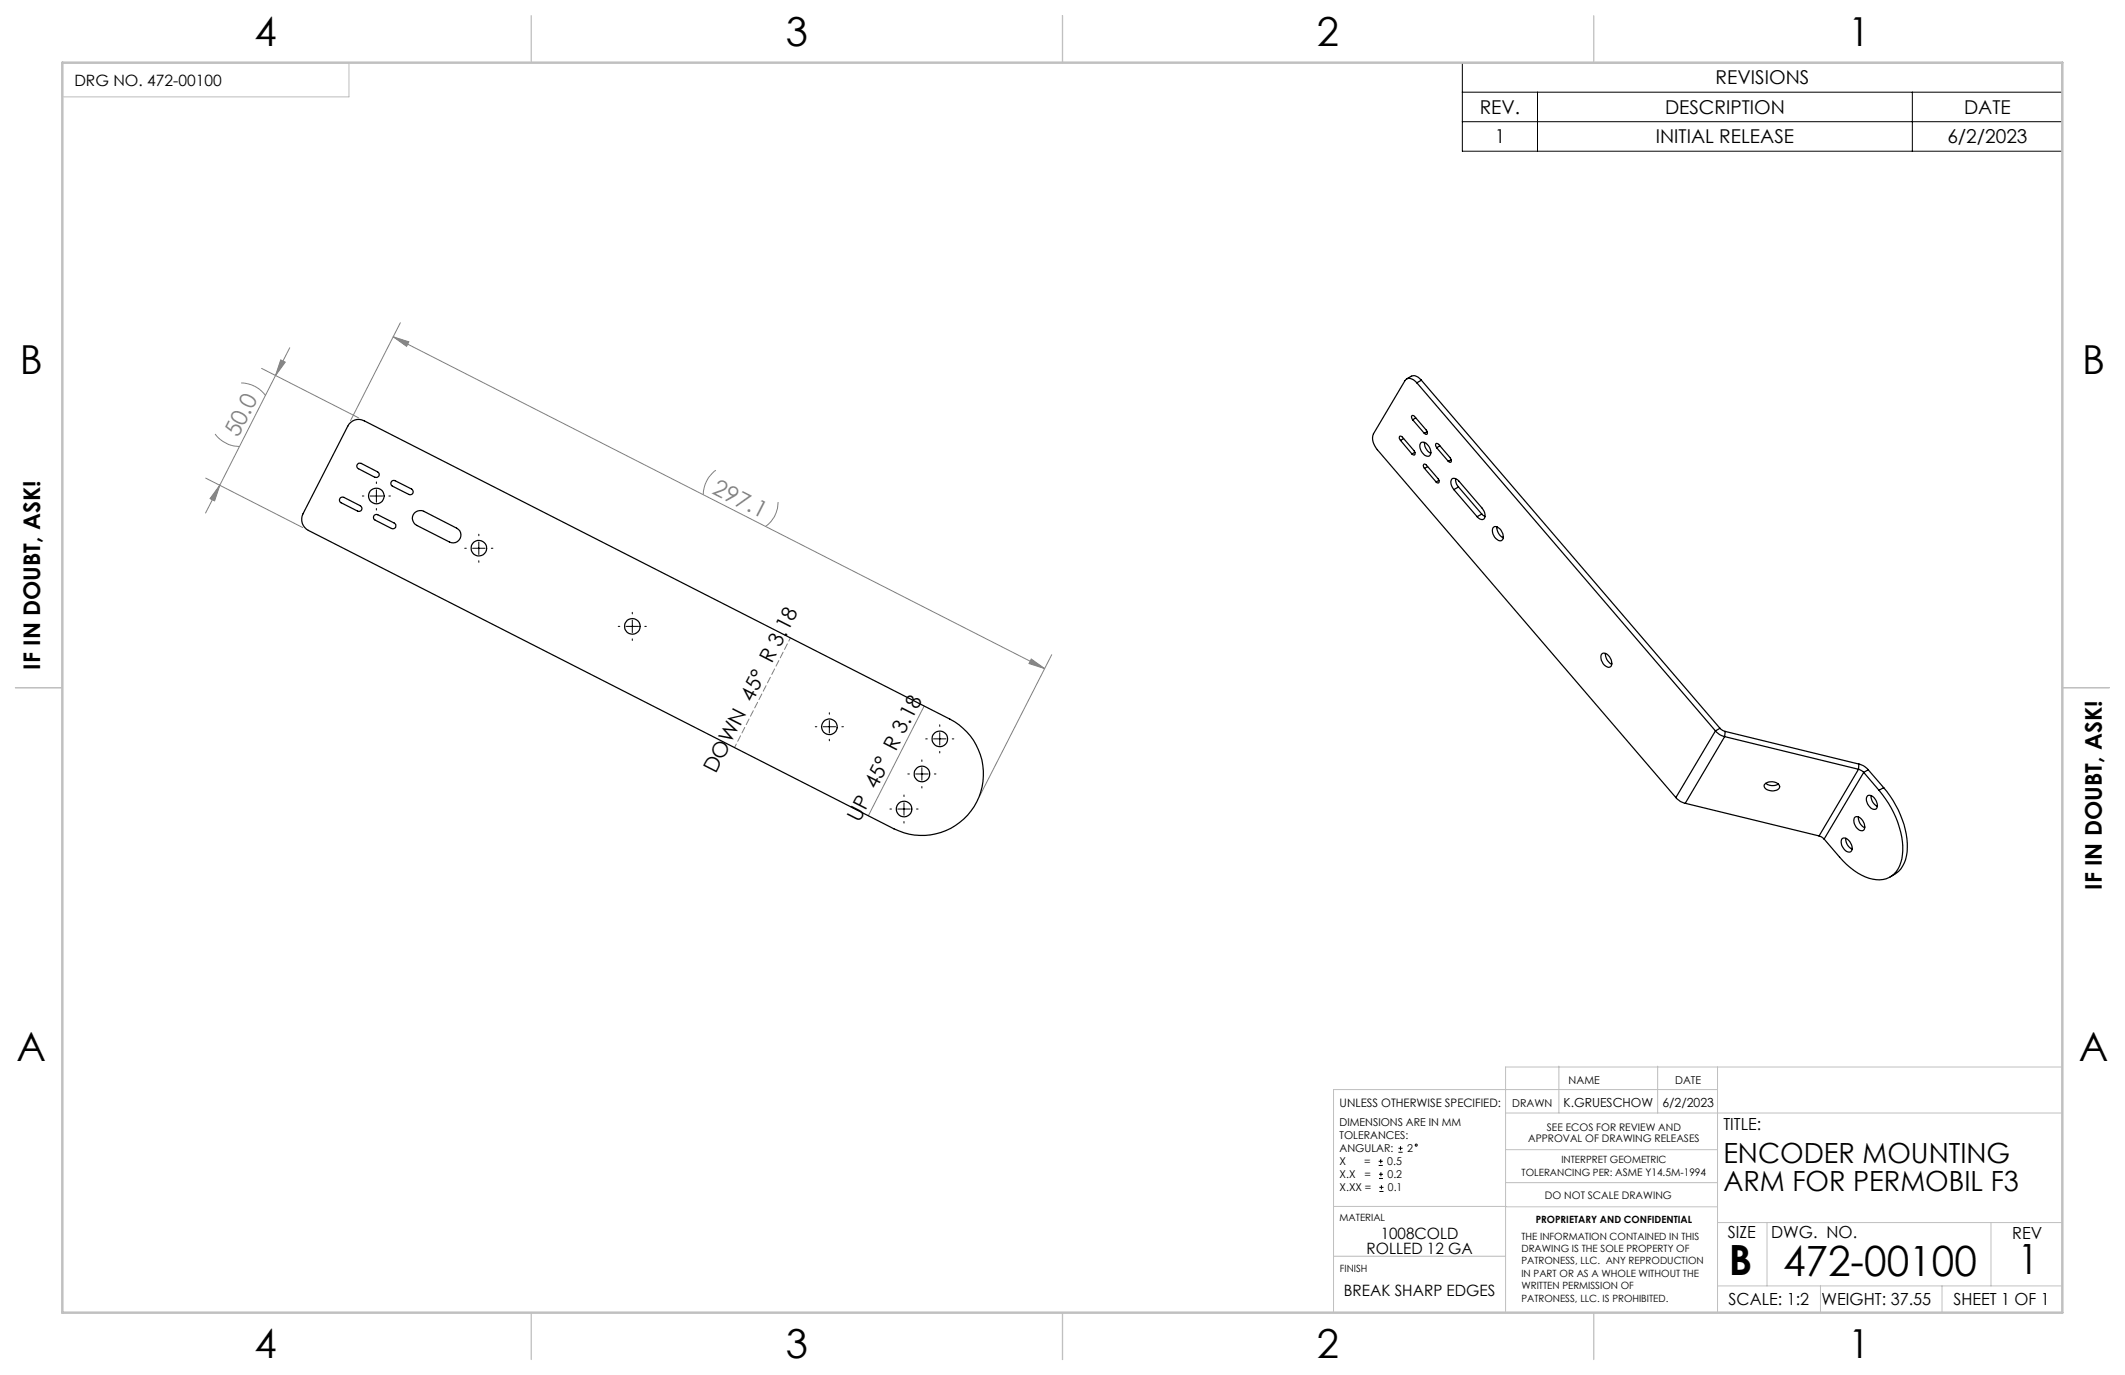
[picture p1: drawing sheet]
<svg xmlns="http://www.w3.org/2000/svg" width="432mm" height="279mm" viewBox="0 0 432 279" stroke-linecap="round" stroke-linejoin="round" font-family="sans-serif">
<g fill="none" stroke="#000" stroke-width=".2">
<path d="M297.1 12.7h122v18h-122zM297.1 18.7h122M312.4 18.7v12M388.6 18.7v12M297.1 24.7h122M76.5 97.9v.3M76.5 99.5v2.6M73.6 100.8h.3M75.2 100.8h2.6M76.5 103.3v.3M79 100.8h.3M94.4 111.4h.4"/>
<path d="M96 111.4h2.6M97.3 108.5v.4M97.3 110.1v2.6M97.3 113.9v.4M99.8 111.4h.4M125.6 127.3h.3M127.2 127.3h2.6M128.5 124.4v.3M128.5 126v2.6M128.5 129.8v.3M131 127.3h.3M165.7 147.7h.3"/>
<path d="M167.3 147.7h2.5M168.5 144.8v.3M168.5 146.4v2.5M168.5 150.2v.3M171.1 147.7h.3M184.5 157.3h.3M186.1 157.3h2.5M187.3 154.4v.3M187.3 156v2.5M187.3 159.8v.3M188.1 150.1h.3M189.7 150.1h2.5"/>
<path d="M189.9 157.3h.3M191 147.3v.3M191 148.9v2.5M191 152.7v.3M193.5 150.1h.3M180.8 164.4h.4M182.4 164.4h2.6M183.7 161.5v.4M183.7 163.1v2.6M183.7 166.9v.4M186.2 164.4h.3M280.1 236.8h.9"/>
<path d="M280.1 236h.9M280.2 239.5h.8M280.2 238.6h.8M280.6 235.5v.9M280.6 238.2v.8M284.2 234.1h.8M284.2 233.3h.8M284.6 232.9v.9M280.3 242.1h.8M280.3 241.3h.8M280.7 240.8v.9"/>
<circle cx="287.8" cy="232.7" r=".21"/>
</g>
<g fill="none" stroke="#808080" stroke-width=".2">
<path d="M49 77.8a6.2 6.2 0 0 1 4.9 2.6M53.2 74.9l19.7 10M56 76.3l-11.3 22.3M57 73.1l1 .5-2 2.7zM58.9 70.7l-2.9 5.6M79.9 68.4l3.2 1.1-.5 .9zM79.9 68.4l132.4 67.5M81.4 65.6l-10.2 19.9M41.8 97.2l19.7 10M43.7 88.2a6.4 6.4 0 0 0 4.9 2.5M44.7 98.6l-1.1 3.2-.9-.5zM44.7 98.6l-2.9 5.6"/>
<path d="M145.5 95.6a6.2 6.2 0 0 0-2.6 4.9M158.1 102a6 6 0 0 1-2.5 5M209.5 133.9l2.8 2-3.2-1.1zM213.7 133l-14.7 28.8M187.8 143.5l-11.3 22.2"/>
</g>
<path d="M149.3 151.9l11.3-22.3" fill="none" stroke="#808080" stroke-width=".2" stroke-dasharray="1.3 .6" stroke-dashoffset=".5"/>
<g fill="none" stroke="#c0c0c0" stroke-width=".2">
<path d="M12.7 12.7h58.2v7h-58.2zM316.8 216.6v9.6M336.8 216.6v9.6M349 216.8v49.9M419.1 216.8h-113.2v49.7M305.9 226.2h113.2M305.9 233.6h43.1M349 221.4h-78v45.1M271 255.3h34.9M271 245.1h35M305.9 240.3h43.1M306 245.2h43"/>
<path d="M349 248.4h70.1M359.1 248.4v12.9M404.6 248.4v12.9M349 261.3h70.1M369.9 261.3v5.4M394.6 261.3v5.4"/>
</g>
<path d="M108 3.2v9.5M215.9 3.2v9.5M323.8 3.2v9.5M3.1 139.7h9.6M419.1 139.7h9.5M108 266.7v9.6M215.9 266.7v9.6M323.8 266.7v9.6" fill="none" stroke="#c0c0c0" stroke-width=".25"/>
<path d="M12.7 12.7h406.4v254h-406.4z" fill="none" stroke="#c0c0c0" stroke-width=".5"/>
<g fill="#808080">
<path d="M57 73.1l1 .5-2 2.7zM44.7 98.6l-1.1 3.2-.9-.5z"/>
<path d="M79.9 68.4l3.2 1.1-.5 .9zM209.5 133.9l2.8 2-3.2-1.1z"/>
</g>
<g fill="none" stroke="#000" stroke-width=".25">
<path d="M285.9 77a2.31 2.31 0 0 1 1.6-.7l.7 .4 .6 .6M287.9 77.8a1.49 1.49 0 0 0-2.4-.5l-6.4 10.9a3.2 3.2 0 0 0 .8 3.2l60.6 70.7M287.9 77.8l60.7 70.7M288.8 77.3l-.9 .5M288.8 77.3l60.7 70.7M70.9 86.2a2.44 2.44 0 0 1 3.1-.7l119 60.6a12.5 12.5 0 0 1 5.5 16.8 12.5 12.5 0 0 1-16.9 5.5l-118.9-60.6a2.5 2.5 0 0 1-1.1-3.4zM72.7 94.3l.2-.2 .5 .1 3.3 1.7a.62 .62 0 0 1 .3 .8 .62 .62 0 0 1-.8 .3l-3.4-1.7a.59 .59 0 0 1-.1-1zM79.6 97.8l.7-.1 3.3 1.7a.62 .62 0 0 1 .3 .8 .62 .62 0 0 1-.8 .3l-3.4-1.7a.64 .64 0 0 1-.1-1zM284.6 89.5l-.3-.4 .2-.5 .5 .2 2.3 2.8 .2 .4v.4l-.2 .1-.4-.2M284.6 89.5l2.3 2.8M285.2 89.1l-.6 .4M287.1 85.3l-.2-.2a.44 .44 0 0 1 .1-.7l.4 .2 2.5 3 .2 .4-.2 .3-.5-.2"/>
<path d="M287.1 85.3l2.3 2.8M287.5 91.9l-.6 .4M287.7 84.9l-.6 .4M288.8 89.9a1.56 1.56 0 0 1 1.8 1.4l.1 .3a.76 .76 0 0 1-.2 1 .76 .76 0 0 1-1-.1 2.03 2.03 0 0 1-.7-2.6zM289.5 95.2l-.3-.6 .3-.3 2.8 3.2a.44 .44 0 0 1 0 .6l-.5-.2M289.5 89.9a2.41 2.41 0 0 0 1.2 2.2M289.5 95.2l2.3 2.7M290 87.7l-.6 .4M290.1 94.8l-.6 .4M291.9 91l-.2-.7 .3-.2 .3 .2 2.4 2.8 .2 .4v.3l-.3 .1-.3-.2M291.9 91l2.4 2.7M292.4 97.6l-.6 .3"/>
<path d="M292.6 90.6l-.7 .4M294.9 93.4l-.6 .3M295.4 99.5a1.6 1.6 0 0 1-.2-2.3h.5l.7 .6 4.8 5.5a1.6 1.6 0 0 1 .2 2.2 1.09 1.09 0 0 1-1.3-.5M295.4 99.5l4.7 5.5M295.8 97.3l.1 1 .5 .7M296.4 99l-1 .5M296.4 99l4.7 5.5M69.2 101.1h.7l3.3 1.7a.61 .61 0 0 1 .3 .8 .61 .61 0 0 1-.8 .3l-3.4-1.7a.62 .62 0 0 1-.1-1.1zM76.1 104.7l.7-.1 3.3 1.7a.62 .62 0 0 1 .3 .8 .62 .62 0 0 1-.8 .3l-3.4-1.7a.62 .62 0 0 1-.1-1zM84.2 104.2a1.67 1.67 0 0 1 1.9-.3l6.7 3.4a1.59 1.59 0 0 1 .7 2.2 1.59 1.59 0 0 1-2.2 .6l-6.6-3.3a1.64 1.64 0 0 1-.5-2.6zM301.1 104.5l.7 .5M301.1 104.5l-1 .5"/>
<path d="M303.4 107.3a.87 .87 0 0 1 1.4 .2 1.81 1.81 0 0 1 .4 2.3 1.66 1.66 0 0 1-1.9-1.7zM304.2 107.1a2.33 2.33 0 0 0 1.3 2.2M325.4 133a1.03 1.03 0 0 1 1.7 .5l.4 1a.75 .75 0 0 1-.2 1 .75 .75 0 0 1-1-.1 2.12 2.12 0 0 1-.9-2.4zM326.2 132.8a2.24 2.24 0 0 0 1.3 2.2M348.6 148.5a3.4 3.4 0 0 0 1.8 1.2M348.6 148.5l-8.1 13.6M349.5 148l1.1 .6M349.5 148l-.9 .5M350.4 149.7l27.2 6.6M350.4 149.7l-8 13.5M350.6 148.6l27.1 6.7M350.6 148.6l-.2 1.1"/>
<path d="M358.6 159.3a1.96 1.96 0 0 1 3 .5 1.55 1.55 0 0 1-2.1 .8 .92 .92 0 0 1-.9-1.3zM358.8 159.2a2.36 2.36 0 0 0 2.6 .1M377.6 156.3l1.1 .7M377.6 156.3l-8 13.6M377.7 155.3a3.4 3.4 0 0 1 1.9 1.1M377.7 155.3l-.1 1M378.7 157l3.1 3.6M378.7 157l-8 13.5M379.6 156.4l-.9 .6M379.6 156.4l3.2 3.7M340.5 162.1a3.4 3.4 0 0 0 1.9 1.1M342.4 163.2l27.2 6.7"/>
<path d="M369.6 169.9l1.1 .6M374.2 170.5a1.03 1.03 0 0 1 1.7 .5l.4 1a.76 .76 0 0 1-.2 1 .76 .76 0 0 1-1-.1 2.16 2.16 0 0 1-.9-2.4zM375.1 170.3a2.25 2.25 0 0 0 1.2 2.2M376.8 166.2a1.03 1.03 0 0 1 1.7 .5l.4 1a.75 .75 0 0 1-.2 1 .75 .75 0 0 1-1-.1 2.16 2.16 0 0 1-.9-2.4zM377.6 166a2.25 2.25 0 0 0 1.3 2.2M379.5 161.7a1.87 1.87 0 0 1 2 2.3 .78 .78 0 0 1-.8 .5 .78 .78 0 0 1-.7-.5 1.77 1.77 0 0 1-.5-2.3zM380.2 161.6a2.36 2.36 0 0 0 1.3 2.3M381.8 160.6a18.4 18.4 0 0 1 4.8 13.1 5.1 5.1 0 0 1-4 5 9.4 9.4 0 0 1-7.4-3.1l-4.5-5.1M382.8 160.1a18.9 18.9 0 0 1 4.7 13 5.9 5.9 0 0 1-3.4 5.1M382.8 160.1l-1 .5"/>
<circle cx="76.5" cy="100.8" r="1.59"/>
<circle cx="97.3" cy="111.4" r="1.59"/>
<circle cx="128.5" cy="127.3" r="1.6"/>
<circle cx="168.5" cy="147.7" r="1.59"/>
<circle cx="187.3" cy="157.3" r="1.59"/>
<circle cx="191" cy="150.1" r="1.59"/>
<circle cx="183.7" cy="164.4" r="1.59"/>
</g>
<g font-size="8.5">
<text x="351.3" y="259">B</text>
<text x="362.3" y="259.2">472-00100</text>
<text x="410" y="258.9">1</text>
</g>
<g font-size="8.1">
<text x="51.7" y="9.3">4</text>
<text x="159.7" y="9.3">3</text>
<text x="267.6" y="9.3">2</text>
<text x="375.6" y="9.3">1</text>
<text x="4" y="76">B</text>
<text x="423.1" y="76">B</text>
<text x="3.3" y="215.7">A</text>
<text x="422.4" y="215.7">A</text>
<text x="51.7" y="276">4</text>
<text x="159.7" y="276">3</text>
<text x="267.6" y="276">2</text>
<text x="375.6" y="276">1</text>
</g>
<g font-size="5.6">
<text x="350.2" y="236.4">ENCODER MOUNTING</text>
<text x="350.2" y="242.1">ARM FOR PERMOBIL F3</text>
</g>
<g font-size="4.7" fill="#808080">
<text x="48.4" y="89.1" transform="rotate(-63 48.4 89.1)">50.0</text>
<text x="144.5" y="100.2" transform="rotate(27 144.5 100.2)">297.1</text>
</g>
<g font-size="4.7">
<text x="8.1" y="136.1" transform="rotate(-90 8.1 136.1)">IF IN DOUBT, ASK!</text>
<text x="427.1" y="180.8" transform="rotate(-90 427.1 180.8)">IF IN DOUBT, ASK!</text>
</g>
<g font-size="4.2">
<text x="145.4" y="157.3" transform="rotate(-63 145.4 157.3)">DOWN 45° R 3.18</text>
<text x="174.6" y="167.3" transform="rotate(-63 174.6 167.3)">UP 45° R 3.18</text>
</g>
<g font-size="3.9">
<text x="348.6" y="17.2">REVISIONS</text>
<text x="300.7" y="23.2">REV.</text>
<text x="338.3" y="23.2">DESCRIPTION</text>
<text x="399.1" y="23.2">DATE</text>
<text x="303.7" y="29.2">1</text>
<text x="336.5" y="29.2">INITIAL RELEASE</text>
<text x="395.7" y="29.2">6/2/2023</text>
</g>
<g font-size="3.4">
<text x="350.2" y="229.5">TITLE:</text>
<text x="351.1" y="251.6">SIZE</text>
<text x="359.9" y="251.6">DWG. NO.</text>
<text x="408.9" y="251.7">REV</text>
<text x="351.2" y="265.2">SCALE: 1:2</text>
<text x="370.1" y="265.3">WEIGHT: 37.55</text>
<text x="396.9" y="265.2">SHEET 1 OF 1</text>
</g>
<g font-size="3.2">
<text x="15.1" y="17.5">DRG NO. 472-00100</text>
<text x="280.6" y="251.7">1008COLD</text>
<text x="277.7" y="254.9">ROLLED 12 GA</text>
<text x="273.1" y="263.3">BREAK SHARP EDGES</text>
</g>
<g font-size="2.5">
<text x="317.7" y="225">K.GRUESCHOW</text>
<text x="337.8" y="225">6/2/2023</text>
</g>
<text font-size="2.4" x="272.2" y="225">UNLESS OTHERWISE SPECIFIED:</text>
<g font-size="2.2">
<text x="318.7" y="220.3">NAME</text>
<text x="340.4" y="220.3">DATE</text>
<text x="307.3" y="225">DRAWN</text>
<text x="272.2" y="228.8">DIMENSIONS ARE IN MM</text>
<text x="272.2" y="231.5">TOLERANCES:</text>
<text x="272.2" y="239.4">X.X</text>
<text x="272.2" y="234.1">ANGULAR:</text>
<text x="272.2" y="236.8">X</text>
<text x="277.2" y="236.8">=</text>
<text x="277.3" y="239.4">=</text>
<text x="281.9" y="236.8">0.5</text>
<text x="281.9" y="239.4">0.2</text>
<text x="285.9" y="234.1">2</text>
<text x="272.2" y="242.1">X.XX =</text>
<text x="282" y="242.1">0.1</text>
</g>
<g font-size="2.1">
<text x="310.5" y="232">APPROVAL OF DRAWING RELEASES</text>
<text x="314.3" y="229.9">SEE ECOS FOR REVIEW AND</text>
<text x="313.9" y="243.6">DO NOT SCALE DRAWING</text>
</g>
<g font-size="2">
<text x="309.2" y="238.9">TOLERANCING PER: ASME Y14.5M-1994</text>
<text x="317.3" y="236.4">INTERPRET GEOMETRIC</text>
<text x="272.2" y="248">MATERIAL</text>
<text x="309.1" y="251.9">THE INFORMATION CONTAINED IN THIS</text>
<text x="312.1" y="248.4">PROPRIETARY AND CONFIDENTIAL</text>
<text x="309.1" y="254.4">DRAWING IS THE SOLE PROPERTY OF</text>
<text x="309.1" y="256.9">PATRONESS, LLC. ANY REPRODUCTION</text>
<text x="272.3" y="258.5">FINISH</text>
<text x="309.1" y="259.5">IN PART OR AS A WHOLE WITHOUT THE</text>
<text x="309.1" y="262">WRITTEN PERMISSION OF</text>
<text x="309.1" y="264.5">PATRONESS, LLC. IS PROHIBITED.</text>
</g>
</svg>
